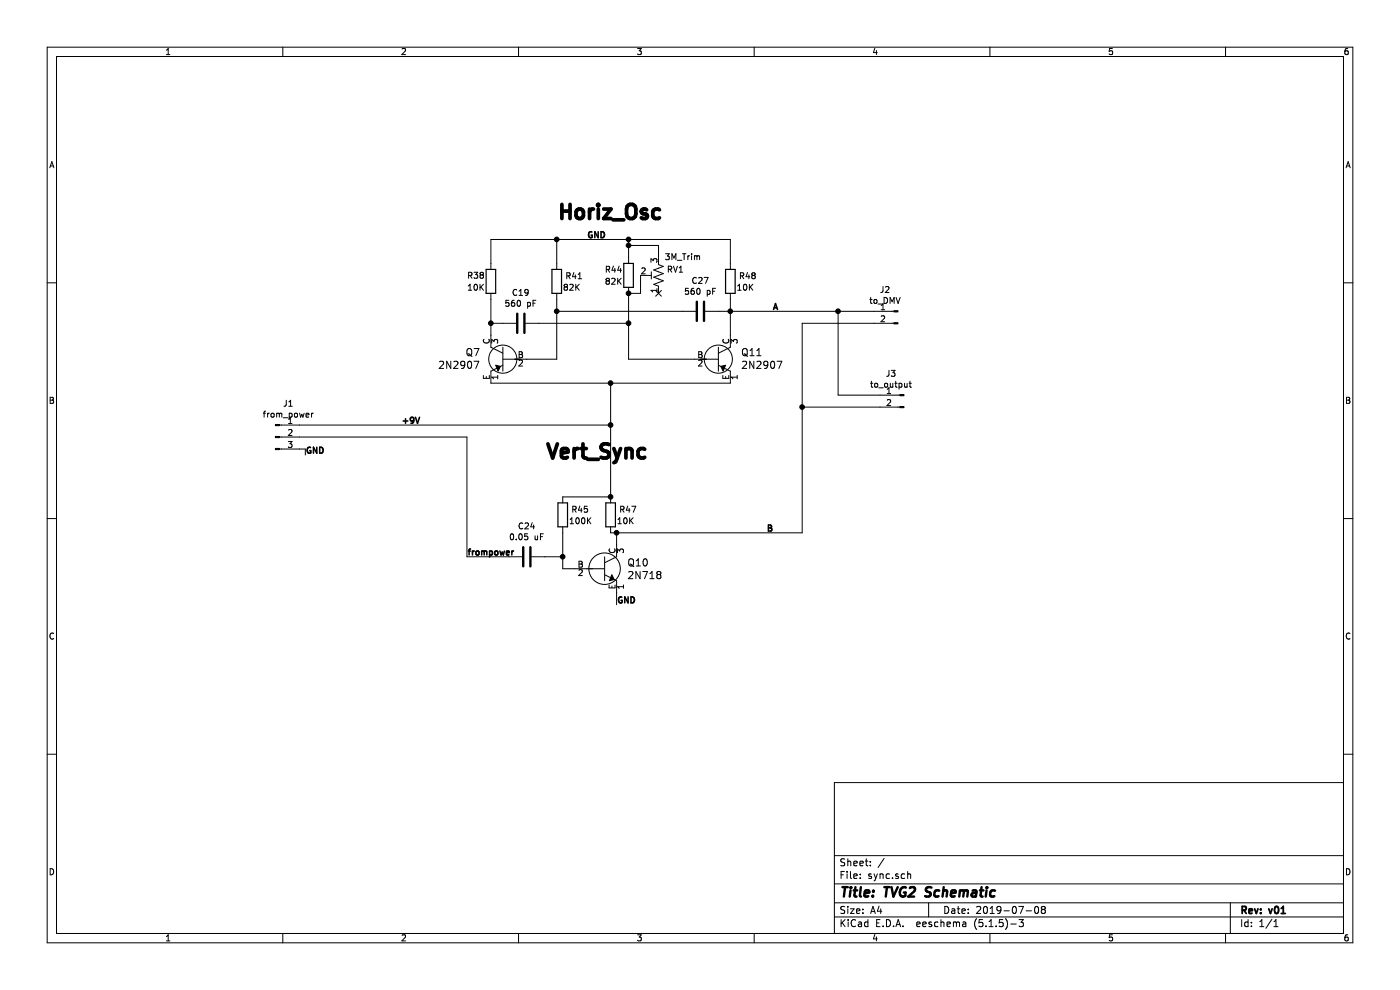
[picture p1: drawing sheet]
EESchema Schematic File Version 4
EELAYER 30 0
EELAYER END
$Descr A4 11693 8268
encoding utf-8
Sheet 1 1
Title "TVG2 Schematic"
Date "2019-07-08"
Rev "v01"
Comp ""
Comment1 ""
Comment2 ""
Comment3 ""
Comment4 ""
$EndDescr
$Comp
L Device:R R41
U 1 1
P 4650 2350
F 0 "R41" H 4720 2396 50  0000 L CNN
F 1 "82K" H 4700 2300 50  0000 L CNN
F 2 "Resistor_THT:R_Axial_DIN0207_L6.3mm_D2.5mm_P7.62mm_Horizontal" V 4580 2350 50  0001 C CNN
F 3 "~" H 4650 2350 50  0001 C CNN
	1    4650 2350
	1    0    0    -1  
$EndComp
$Comp
L Device:R R38
U 1 1
P 4100 2350
F 0 "R38" H 3900 2400 50  0000 L CNN
F 1 "10K" H 3900 2300 50  0000 L CNN
F 2 "Resistor_THT:R_Axial_DIN0207_L6.3mm_D2.5mm_P7.62mm_Horizontal" V 4030 2350 50  0001 C CNN
F 3 "~" H 4100 2350 50  0001 C CNN
	1    4100 2350
	1    0    0    -1  
$EndComp
$Comp
L Device:R R44
U 1 1
P 5250 2300
F 0 "R44" H 5050 2350 50  0000 L CNN
F 1 "82K" H 5050 2250 50  0000 L CNN
F 2 "Resistor_THT:R_Axial_DIN0207_L6.3mm_D2.5mm_P7.62mm_Horizontal" V 5180 2300 50  0001 C CNN
F 3 "~" H 5250 2300 50  0001 C CNN
	1    5250 2300
	1    0    0    -1  
$EndComp
$Comp
L dk_Transistors-Bipolar-BJT-Single:2N2907A Q7
U 1 1
P 4200 3000
F 0 "Q7" H 4388 2947 60  0000 L CNN
F 1 "2N2907" H 4388 3053 60  0000 L CNN
F 2 "digikey-footprints:TO-92-3" H 4400 3200 60  0001 L CNN
F 3 "https://my.centralsemi.com/get_document.php?cmp=1&mergetype=pd&mergepath=pd&pdf_id=2N2906.PDF" H 4400 3300 60  0001 L CNN
F 4 "2N2907ACS-ND" H 4400 3400 60  0001 L CNN "Digi-Key_PN"
F 5 "2N2907A" H 4400 3500 60  0001 L CNN "MPN"
F 6 "Discrete Semiconductor Products" H 4400 3600 60  0001 L CNN "Category"
F 7 "Transistors - Bipolar (BJT) - Single" H 4400 3700 60  0001 L CNN "Family"
F 8 "https://my.centralsemi.com/get_document.php?cmp=1&mergetype=pd&mergepath=pd&pdf_id=2N2906.PDF" H 4400 3800 60  0001 L CNN "DK_Datasheet_Link"
F 9 "/product-detail/en/central-semiconductor-corp/2N2907A/2N2907ACS-ND/4806853" H 4400 3900 60  0001 L CNN "DK_Detail_Page"
F 10 "TRANS PNP 60V 0.6A TO-18" H 4400 4000 60  0001 L CNN "Description"
F 11 "Central Semiconductor Corp" H 4400 4100 60  0001 L CNN "Manufacturer"
F 12 "Active" H 4400 4200 60  0001 L CNN "Status"
	1    4200 3000
	-1   0    0    1   
$EndComp
$Comp
L Device:C C19
U 1 1
P 4350 2700
F 0 "C19" V 4602 2700 50  0000 C CNN
F 1 "560 pF" V 4511 2700 50  0000 C CNN
F 2 "Capacitor_THT:C_Disc_D4.7mm_W2.5mm_P5.00mm" H 4388 2550 50  0001 C CNN
F 3 "~" H 4350 2700 50  0001 C CNN
	1    4350 2700
	0    -1   -1   0   
$EndComp
$Comp
L dk_Transistors-Bipolar-BJT-Single:2N2907A Q11
U 1 1
P 6000 3000
F 0 "Q11" H 6188 2947 60  0000 L CNN
F 1 "2N2907" H 6188 3053 60  0000 L CNN
F 2 "digikey-footprints:TO-92-3" H 6200 3200 60  0001 L CNN
F 3 "https://my.centralsemi.com/get_document.php?cmp=1&mergetype=pd&mergepath=pd&pdf_id=2N2906.PDF" H 6200 3300 60  0001 L CNN
F 4 "2N2907ACS-ND" H 6200 3400 60  0001 L CNN "Digi-Key_PN"
F 5 "2N2907A" H 6200 3500 60  0001 L CNN "MPN"
F 6 "Discrete Semiconductor Products" H 6200 3600 60  0001 L CNN "Category"
F 7 "Transistors - Bipolar (BJT) - Single" H 6200 3700 60  0001 L CNN "Family"
F 8 "https://my.centralsemi.com/get_document.php?cmp=1&mergetype=pd&mergepath=pd&pdf_id=2N2906.PDF" H 6200 3800 60  0001 L CNN "DK_Datasheet_Link"
F 9 "/product-detail/en/central-semiconductor-corp/2N2907A/2N2907ACS-ND/4806853" H 6200 3900 60  0001 L CNN "DK_Detail_Page"
F 10 "TRANS PNP 60V 0.6A TO-18" H 6200 4000 60  0001 L CNN "Description"
F 11 "Central Semiconductor Corp" H 6200 4100 60  0001 L CNN "Manufacturer"
F 12 "Active" H 6200 4200 60  0001 L CNN "Status"
	1    6000 3000
	1    0    0    1   
$EndComp
$Comp
L Device:C C27
U 1 1
P 5850 2600
F 0 "C27" V 6102 2600 50  0000 C CNN
F 1 "560 pF" V 6011 2600 50  0000 C CNN
F 2 "Capacitor_THT:C_Disc_D4.7mm_W2.5mm_P5.00mm" H 5888 2450 50  0001 C CNN
F 3 "~" H 5850 2600 50  0001 C CNN
	1    5850 2600
	0    -1   -1   0   
$EndComp
$Comp
L Device:R R48
U 1 1
P 6100 2350
F 0 "R48" H 6170 2396 50  0000 L CNN
F 1 "10K" H 6150 2300 50  0000 L CNN
F 2 "Resistor_THT:R_Axial_DIN0207_L6.3mm_D2.5mm_P7.62mm_Horizontal" V 6030 2350 50  0001 C CNN
F 3 "~" H 6100 2350 50  0001 C CNN
	1    6100 2350
	1    0    0    -1  
$EndComp
Text Label 4650 1850 0    118  ~ 24
Horiz_Osc
Wire Wire Line
	6100 2500 6100 2600
Wire Wire Line
	6000 2600 6100 2600
Wire Wire Line
	4650 2500 4650 2600
Wire Wire Line
	4650 3000 4400 3000
Wire Wire Line
	5250 3000 5800 3000
Wire Wire Line
	5250 2050 5250 2000
Connection ~ 5250 2000
Wire Wire Line
	5250 2000 6100 2000
Wire Wire Line
	5500 2050 5250 2050
Wire Wire Line
	5700 2600 4650 2600
Wire Wire Line
	4100 2500 4100 2700
Wire Wire Line
	4100 2700 4200 2700
Connection ~ 4100 2700
Wire Wire Line
	4100 2700 4100 2800
Wire Wire Line
	6100 2800 6100 2600
Connection ~ 6100 2600
$Comp
L Device:R_POT_TRIM_US RV1
U 1 1
P 5500 2300
F 0 "RV1" H 5432 2254 50  0000 R CNN
F 1 "3M_Trim" H 5450 2150 50  0000 R CNN
F 2 "Potentiometer_THT:Potentiometer_Bourns_3299Y_Vertical" H 5500 2300 50  0001 C CNN
F 3 "~" H 5500 2300 50  0001 C CNN
	1    5500 2300
	-1   0    0    1   
$EndComp
Wire Wire Line
	4100 2000 4650 2000
Wire Wire Line
	5500 2050 5500 2150
Wire Wire Line
	5250 2150 5250 2050
Connection ~ 5250 2050
Wire Wire Line
	5350 2300 5350 2450
Wire Wire Line
	5350 2450 5250 2450
Connection ~ 5250 2450
NoConn ~ 5500 2450
Wire Wire Line
	4100 2000 4100 2200
Wire Wire Line
	6100 2000 6100 2200
Wire Wire Line
	4650 2200 4650 2000
Connection ~ 4650 2000
Wire Wire Line
	5250 2450 5250 2700
Wire Wire Line
	5250 2700 5250 3000
Connection ~ 5250 2700
Wire Wire Line
	4500 2700 5250 2700
Wire Wire Line
	4650 3000 4650 2600
Connection ~ 4650 2600
$Comp
L Device:R R47
U 1 1
P 5100 4300
F 0 "R47" H 5170 4346 50  0000 L CNN
F 1 "10K" H 5150 4250 50  0000 L CNN
F 2 "Resistor_THT:R_Axial_DIN0207_L6.3mm_D2.5mm_P7.62mm_Horizontal" V 5030 4300 50  0001 C CNN
F 3 "~" H 5100 4300 50  0001 C CNN
	1    5100 4300
	1    0    0    -1  
$EndComp
$Comp
L Device:R R45
U 1 1
P 4700 4300
F 0 "R45" H 4770 4346 50  0000 L CNN
F 1 "100K" H 4750 4250 50  0000 L CNN
F 2 "Resistor_THT:R_Axial_DIN0207_L6.3mm_D2.5mm_P7.62mm_Horizontal" V 4630 4300 50  0001 C CNN
F 3 "~" H 4700 4300 50  0001 C CNN
	1    4700 4300
	1    0    0    -1  
$EndComp
Wire Wire Line
	5100 4150 4700 4150
Wire Wire Line
	4700 4650 4700 4450
Wire Wire Line
	4700 4650 4550 4650
Connection ~ 5100 4150
Text Label 4550 3850 0    118  ~ 24
Vert_Sync
Wire Wire Line
	4250 4650 3900 4650
$Comp
L Device:C C24
U 1 1
P 4400 4650
F 0 "C24" V 4652 4650 50  0000 C CNN
F 1 "0.05 uF" V 4561 4650 50  0000 C CNN
F 2 "Capacitor_THT:C_Disc_D4.7mm_W2.5mm_P5.00mm" H 4438 4500 50  0001 C CNN
F 3 "~" H 4400 4650 50  0001 C CNN
	1    4400 4650
	0    -1   -1   0   
$EndComp
$Comp
L Connector:Conn_01x02_Male J2
U 1 1
P 7500 2600
F 0 "J2" H 7608 2781 50  0000 C CNN
F 1 "to_DMV" H 7608 2690 50  0000 C CNN
F 2 "Connector_PinHeader_2.54mm:PinHeader_1x02_P2.54mm_Vertical" H 7500 2600 50  0001 C CNN
F 3 "~" H 7500 2600 50  0001 C CNN
	1    7500 2600
	-1   0    0    -1  
$EndComp
$Comp
L Connector:Conn_01x02_Male J3
U 1 1
P 7550 3300
F 0 "J3" H 7658 3481 50  0000 C CNN
F 1 "to_output" H 7658 3390 50  0000 C CNN
F 2 "Connector_PinHeader_2.54mm:PinHeader_1x02_P2.54mm_Vertical" H 7550 3300 50  0001 C CNN
F 3 "~" H 7550 3300 50  0001 C CNN
	1    7550 3300
	-1   0    0    -1  
$EndComp
Wire Wire Line
	2500 3550 5100 3550
Wire Wire Line
	4100 3200 5100 3200
Connection ~ 5100 3200
Wire Wire Line
	5100 3200 6100 3200
Wire Wire Line
	2500 3650 3900 3650
Wire Wire Line
	3900 3650 3900 4650
Wire Wire Line
	6100 2600 7000 2600
Wire Wire Line
	7000 3300 7000 2600
Connection ~ 7000 2600
Wire Wire Line
	7000 2600 7300 2600
Wire Wire Line
	7300 2700 6700 2700
Wire Wire Line
	6700 2700 6700 3400
Wire Wire Line
	5100 4450 5150 4450
Wire Wire Line
	7350 3400 6700 3400
Connection ~ 6700 3400
Wire Wire Line
	6700 3400 6700 4450
Text Label 3350 3550 0    50   ~ 10
+9V
Text Label 3900 4650 0    50   ~ 10
frompower
Text Label 6450 2600 0    50   ~ 10
A
Text Label 6400 4450 0    50   ~ 10
B
Wire Wire Line
	5100 3200 5100 3550
Connection ~ 5100 3550
Wire Wire Line
	5100 3550 5100 4150
Connection ~ 4700 4650
Wire Wire Line
	4700 4750 4700 4650
$Comp
L Connector:Conn_01x03_Male J1
U 1 1
P 2300 3650
F 0 "J1" H 2408 3931 50  0000 C CNN
F 1 "from_power" H 2408 3840 50  0000 C CNN
F 2 "Connector_PinHeader_2.54mm:PinHeader_1x03_P2.54mm_Vertical" H 2300 3650 50  0001 C CNN
F 3 "~" H 2300 3650 50  0001 C CNN
	1    2300 3650
	1    0    0    -1  
$EndComp
Wire Wire Line
	2550 3800 2550 3750
Wire Wire Line
	2550 3750 2500 3750
Text Label 2550 3800 0    50   ~ 10
GND
Wire Wire Line
	4650 2000 5250 2000
Text Label 4900 2000 0    50   ~ 10
GND
Wire Wire Line
	7000 3300 7350 3300
Wire Wire Line
	5150 4550 5150 4450
Connection ~ 5150 4450
Wire Wire Line
	5150 4450 6700 4450
Wire Wire Line
	5150 4950 5150 5050
Text Label 5150 5050 0    50   ~ 10
GND
$Comp
L dk_Transistors-Bipolar-BJT-RF:2N5109 Q10
U 1 1
P 5150 4750
F 0 "Q10" H 5238 4803 60  0000 L CNN
F 1 "2N718" H 5238 4697 60  0000 L CNN
F 2 "digikey-footprints:TO-92-3" H 5350 4950 60  0001 L CNN
F 3 "https://my.centralsemi.com/get_document.php?cmp=1&mergetype=pd&mergepath=pd&pdf_id=2N5109.PDF" H 5350 5050 60  0001 L CNN
F 4 "2N5109CS-ND" H 5350 5150 60  0001 L CNN "Digi-Key_PN"
F 5 "2N5109" H 5350 5250 60  0001 L CNN "MPN"
F 6 "Discrete Semiconductor Products" H 5350 5350 60  0001 L CNN "Category"
F 7 "Transistors - Bipolar (BJT) - RF" H 5350 5450 60  0001 L CNN "Family"
F 8 "https://my.centralsemi.com/get_document.php?cmp=1&mergetype=pd&mergepath=pd&pdf_id=2N5109.PDF" H 5350 5550 60  0001 L CNN "DK_Datasheet_Link"
F 9 "/product-detail/en/central-semiconductor-corp/2N5109/2N5109CS-ND/4806909" H 5350 5650 60  0001 L CNN "DK_Detail_Page"
F 10 "RF TRANS NPN 20V 1.2GHZ TO39" H 5350 5750 60  0001 L CNN "Description"
F 11 "Central Semiconductor Corp" H 5350 5850 60  0001 L CNN "Manufacturer"
F 12 "Active" H 5350 5950 60  0001 L CNN "Status"
	1    5150 4750
	1    0    0    -1  
$EndComp
Wire Wire Line
	4700 4750 4800 4750
$EndSCHEMATC
